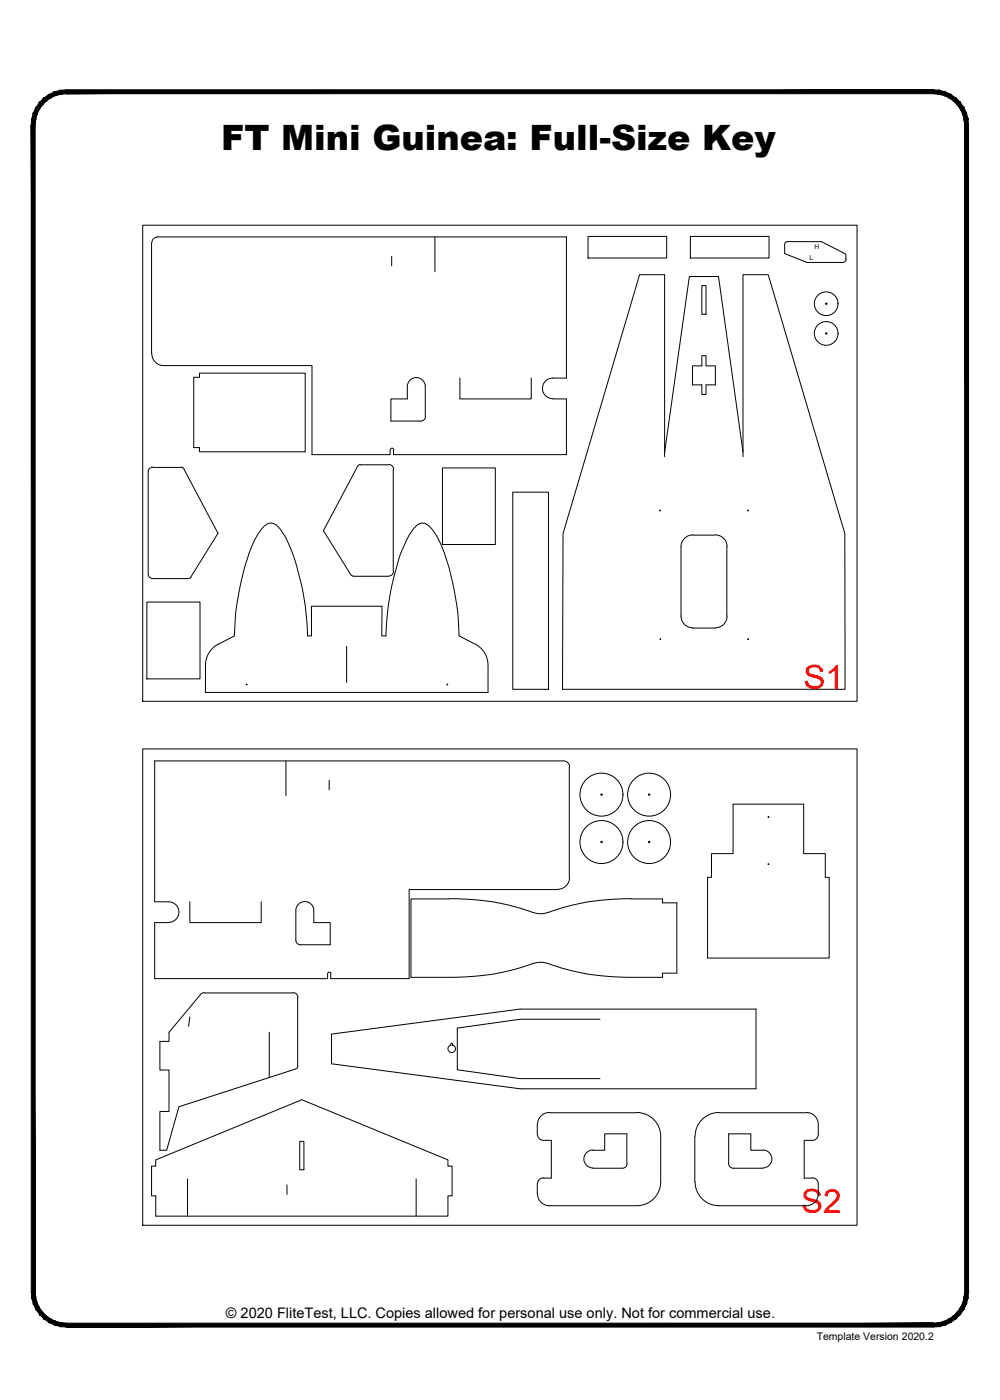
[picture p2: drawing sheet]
<svg xmlns="http://www.w3.org/2000/svg" width="190mm" height="267mm" viewBox="0 0 190 267" stroke-linecap="round" stroke-linejoin="round" font-family="sans-serif">
<g fill="#000" stroke="#000" stroke-width=".19">
<path d="M11.5 17.2l1.2-.1v.8zM11.5 17.2l.2 .7h1zM10.4 17.5l1.1-.3 .2 .7zM10.4 17.5l.2 .7 1.1-.3zM9.3 18l1.1-.5 .2 .7zM9.3 18l.4 .6 .9-.4zM8.3 18.7l1-.7 .4 .6zM8.3 18.7l.5 .5 .9-.6zM8.3 18.7l.5 .5-1.3 .3zM7.5 19.5l.6 .5 .7-.8zM7.5 19.5l.6 .5-1.3 .5zM6.8 20.5l.7 .3 .6-.8zM6.8 20.5l.7 .3-1.1 .7zM6.4 21.5l.6 .3 .5-1zM6.4 21.5l.6 .3-.9 .9zM6.1 22.7l.7 .1 .2-1zM6.1 22.7l.7 .1-.8 1.1zM6.8 22.8l-.8 1.1h.7z"/>
<path d="M12.7 17.9h165.1v-.8zM12.7 17.1h165.1l-165.1 .8z"/>
<path d="M6 23.9l.7 222.2v-222.2zM6 23.9l.7 222.2h-.7z"/>
<path d="M184.4 22.7l.1 1.2h-.7zM183.7 22.8l.1 1.1 .6-1.2zM184.1 21.5l.3 1.2-.7 .1zM183.4 21.8l.3 1 .4-1.3zM183.6 20.5l.5 1-.7 .3zM183 20.8l.4 1 .2-1.3zM182.9 19.5l.7 1-.6 .3zM182.4 20l.6 .8-.1-1.3zM182.1 18.7l.8 .8-.5 .5zM182.1 18.7l-.5 .5 .8 .8zM181.1 18l1 .7-.5 .5zM181.1 18l-.3 .6 .8 .6zM180.1 17.5l1 .5-.3 .6zM180.1 17.5l-.3 .7 1 .4zM178.9 17.2l1.2 .3-.3 .7zM178.9 17.2l-.1 .7 1 .3zM177.8 17.1l1.1 .1-.1 .7zM177.8 17.1v.8h1z"/>
<path d="M6 246.1h.7l-.6 1.2zM6.7 246.1l-.6 1.2 .7-.2zM6.1 247.3l.7-.2-.4 1.3zM6.8 247.1l-.4 1.3 .6-.3zM6.4 248.4l.6-.3-.2 1.3zM7 248.1l-.2 1.3 .7-.3zM6.8 249.4l.7-.3v1.3zM7.5 249.1v1.3l.6-.5zM7.5 250.4l.6-.5 .2 1.3zM8.1 249.9l.2 1.3 .5-.5zM8.8 250.7l.5 1.2-1-.7zM8.8 250.7l.5 1.2 .4-.6zM9.7 251.3l.7 1.1-1.1-.5zM9.7 251.3l.7 1.1 .2-.7zM10.6 251.7l.9 1-1.1-.3zM10.6 251.7l.9 1 .2-.7zM11.7 252l1 .8-1.2-.1zM11.7 252l1 .8v-.7z"/>
<path d="M12.7 252.1v.7l165.1-.7zM12.7 252.8l165.1-.7v.7z"/>
<path d="M177.8 252.1l1.1 .6-1.1 .1zM177.8 252.1l1.1 .6-.1-.7zM178.8 252l1.3 .4-1.2 .3zM178.8 252l1.3 .4-.3-.7zM179.8 251.7l1.3 .2-1 .5zM179.8 251.7l1.3 .2-.3-.6zM180.8 251.3l1.3-.1-1 .7zM180.8 251.3l1.3-.1-.5-.5zM181.6 250.7l1.3-.3-.8 .8zM181.6 250.7l1.3-.3-.5-.5zM182.4 249.9l1.2-.5-.7 1zM183 249.1l-.6 .8 1.2-.5zM183 249.1l1.1-.7-.5 1zM183.4 248.1l-.4 1 1.1-.7zM183.4 248.1l1-.8-.3 1.1zM183.7 247.1l-.3 1 1-.8zM184.5 246.1l-.1 1.2-.7-.2zM183.8 246.1l-.1 1 .8-1z"/>
<path d="M183.8 23.9v222.2h.7zM183.8 23.9h.7v222.2z"/>
</g>
<g fill="none" stroke="#000" stroke-width=".19">
<path d="M27.2 42.9h136.1v90.7h-136.1zM28.9 46.3v21.1M30 45.1h77.9v26.9h-2.6M30 45.1a1.12 1.12 0 0 0-1.1 1.2M74.6 48.9v1.7M82.9 45.1v6.7M112 45h15v4.2h-15zM131.5 45h15v4.2h-15zM133.7 54.4h.8v5.5h-.8zM149.5 46.6v1.7l4.2 1.7h6.9M150 46h6.5l4.6 2.4v1M150 46l-.2 .1-.3 .5"/>
<path d="M161.2 49.4l-.3 .5h-.3M28.9 67.4a2.26 2.26 0 0 0 2.3 2.2M31.2 69.6h28.2v17h14.9v-.9M36.9 71.9h1.1v-.8h20.1v15h-20.1v-.8h-1.1zM77.6 73.7v2.3h-3.1v4.2h5.7M77.6 73.6a1.71 1.71 0 0 1 1.7-1.7 1.71 1.71 0 0 1 1.7 1.7M81 73.7v5.7M81.1 79.3a.87 .87 0 0 1-.9 .9M87.6 72v4h13.6v-4M105.3 76h2.6v10.6h-32.9v-.9M105.3 72a1.96 1.96 0 0 0-2 2 1.96 1.96 0 0 0 2 1.9M133.7 67.8h.8v1.9h1.8v3.6h-1.8v1.9h-.8v-1.9h-1.8v-3.6h1.8z"/>
<path d="M29.1 89h5.4M29.1 89a.87 .87 0 0 0-.9 .9v19.5M34.6 89l.5 .3M35 89.3l6.5 12.3-5.2 8.4M68.1 88.8l-6.5 12.3 5.2 8.4M68.6 88.5h5.5M68.6 88.5l-.5 .3M74.1 88.5a.87 .87 0 0 1 .9 .9M74.4 85.7a.32 .32 0 0 1 .3-.3 .32 .32 0 0 1 .3 .3M74.9 89.4v19.5M84.3 89.1h10.1v14.6h-10.1zM97.7 93.8h6.8v37.5h-6.8z"/>
<path d="M126.6 87v-34.7h-4.8l-14.5 49.3-.1 29.7h53.8l-.1-29.7-14.5-49.3h-4.9v34.7M141.5 86.1l-4.6-33.4h-5.6l-4.7 33.5M28 114.7h10.1v14.6h-10.1zM28.2 109.4a.87 .87 0 0 0 .9 .8M29.1 110.2h6.8M36.4 110l-.5 .2M50.4 100.2a1.76 1.76 0 0 1 2.8 .4 23.7 23.7 0 0 1 3.8 9 46 46 0 0 1 1.6 11.5h.7v-5.6h13.5l-.1 5.6h.8a48.7 48.7 0 0 1 3.4-17.1 8.2 8.2 0 0 1 2.8-4.1 1.66 1.66 0 0 1 2.3 .6 15.5 15.5 0 0 1 3.1 6.2 52.6 52.6 0 0 1 2.4 14.4l3 1.6a4.4 4.4 0 0 1 2.5 4v5.2h-53.9v-5.2a4.5 4.5 0 0 1 2.5-4l3.1-1.6a48.1 48.1 0 0 1 4-18.5l.7-1.3zM66.8 109.5l.5 .2M67.3 109.8h6.8M75 108.9a.87 .87 0 0 1-.9 .8M132 101.9h4.2M132 119.7h4.2"/>
<path d="M132 101.9a2.26 2.26 0 0 0-2.3 2.2v13.3a2.26 2.26 0 0 0 2.3 2.2M136.3 101.9a2.26 2.26 0 0 1 2.2 2.2M138.5 104.2v13.2M138.5 117.3a2.26 2.26 0 0 1-2.2 2.3M66 123.1v6.9M27.2 142.7h136.1v90.7h-136.1zM54.5 145v6.6M62.7 148.6v1.9M107.4 145h-77.9v26.8h2.6M107.4 145a1.12 1.12 0 0 1 1.1 1.1M108.4 146.1v21.1M139.7 153.2h13.4v9.4h4.1v4.5h.8v15.4h-23.2v-15.4h.7v-4.5h4.2z"/>
<path d="M32.1 175.8h-2.6v10.6h32.9v-.9M32.1 171.8a1.96 1.96 0 0 1 2 2 1.96 1.96 0 0 1-2 1.9M36.2 171.8v4h13.6v-4M56.4 173.5v5.6a.87 .87 0 0 0 .8 .9M56.4 173.5a1.71 1.71 0 0 1 1.7-1.8 1.71 1.71 0 0 1 1.7 1.8M59.8 173.5v2.3h3.1v4.2h-5.7M85.7 171.2h-7.4v15h7.4M85.7 171.2l4.9 .2 3.9 .5M94.5 171.9l4 .9 3.1 1.1M101.7 173.8a3.7 3.7 0 0 0 2.6 0M106.2 169.5h-28.3v16.9h-14.9v-.9M108.5 167.2a2.26 2.26 0 0 1-2.3 2.2"/>
<path d="M111.5 171.9l-4.1 .9-3.1 1.1M120.2 171.2h6v.8h2.7v13.4h-2.7v.8l-8.9-.1-5.8-.6M120.2 171.2l-4.9 .2-3.8 .5M36.2 193.7l-.3 1.8M38.2 189.5l-6 7.1v1.8h-1.7v5.4h1.7v7.9h-1.7v7.4h1.3l2.3-8.3 22.2-7.2M38.8 189.2h17.1M38.9 189.1l-.7 .3M51.3 196.6v8.7M55.9 189.1a.87 .87 0 0 1 .9 .9M56.7 190v13.1M62.4 185.5a.32 .32 0 0 1 .3-.3 .32 .32 0 0 1 .4 .3M63.2 197l35.9-4.8h44.9v15.2h-44.9l-35.9-4.7z"/>
<path d="M85.9 198.8h.3v.3a.72 .72 0 0 1 .4 1.1 .72 .72 0 0 1-1.1 0 .72 .72 0 0 1 .4-1.1zM94.5 185.5l-3.9 .5-4.9 .2M101.6 183.5l-3.1 1-4 1M101.7 183.5a3.7 3.7 0 0 1 2.6 0M104.3 183.5l3.1 1 4.1 1M114.3 194.2h-15.2l-12 1.7v7.9l12 1.7h15.2M56.8 203.1l-.2 .4-.2 .1M57.1 217.4h.8v5.4h-.8zM102.3 214.2v1.9M102.4 216.1a1.12 1.12 0 0 0 1.1 1.1M103.5 217.2h1.5v7.2h-1.5M104.6 212h16.7"/>
<path d="M104.7 211.9a2.26 2.26 0 0 0-2.3 2.3M112.9 219.1h2.3v-3.1h4.2v5.7M112.9 219.1a1.71 1.71 0 0 0-1.7 1.7 1.71 1.71 0 0 0 1.7 1.7M121.3 211.9a4.5 4.5 0 0 1 4.6 4.6M125.9 216.5v8.7a4.5 4.5 0 0 1-4.6 4.5h-16.7a2.26 2.26 0 0 1-2.2-2.3M132.4 216.5v8.7M136.9 212h16.7M137 211.9a4.5 4.5 0 0 0-4.6 4.6M145.3 219.1h-2.3v-3.1h-4.2v5.7a.87 .87 0 0 0 .9 .8M145.3 219.1a1.71 1.71 0 0 1 1.7 1.7 1.71 1.71 0 0 1-1.7 1.7M153.6 211.9a2.26 2.26 0 0 1 2.3 2.3M154.7 217.2h-1.5v7.2h1.5"/>
<path d="M155.9 216.1a1.12 1.12 0 0 1-1.1 1.1M155.9 214.2v1.9M29.7 221l27.8-11.5 27.8 11.5v1.1h.8v5.7h-.8v3.9h-55.6v-3.9h-.8v-5.7h.8zM35.7 224.6v7.1M54.7 225.7v1.9M79.3 224.6v7.1M102.3 225.5v2M103.5 224.4a1.12 1.12 0 0 0-1.1 1.1M119.5 221.7a.87 .87 0 0 1-.9 .8h-5.7M132.4 225.2a4.5 4.5 0 0 0 4.6 4.5M136.9 229.7h16.7M139.7 222.5h5.6"/>
<path d="M154.8 224.4a1.12 1.12 0 0 1 1.1 1.1v2M155.9 227.4a2.26 2.26 0 0 1-2.3 2.3"/>
<circle cx="157.4" cy="57.9" r="2.26"/>
<circle cx="157.4" cy="57.9" r=".12"/>
<circle cx="157.4" cy="63.5" r="2.26"/>
<circle cx="157.4" cy="63.5" r=".12"/>
<circle cx="125.7" cy="97.3" r=".07"/>
<circle cx="142.5" cy="97.3" r=".07"/>
<circle cx="47" cy="130.4" r=".07"/>
<circle cx="85.2" cy="130.4" r=".07"/>
<circle cx="125.8" cy="121.8" r=".07"/>
<circle cx="142.5" cy="121.8" r=".07"/>
<circle cx="114.6" cy="151.4" r="4.1"/>
<circle cx="114.6" cy="151.4" r=".12"/>
<circle cx="123.7" cy="151.4" r="4.1"/>
<circle cx="123.7" cy="151.4" r=".12"/>
<circle cx="146.4" cy="155.6" r=".07"/>
<circle cx="114.6" cy="160.4" r="4.1"/>
<circle cx="114.6" cy="160.4" r=".12"/>
<circle cx="123.7" cy="160.4" r="4.1"/>
<circle cx="123.7" cy="160.4" r=".12"/>
<circle cx="146.4" cy="164.6" r=".07"/>
</g>
<text font-size="6.7" x="42.1" y="28.7">FT Mini Guinea: Full-Size Key</text>
<g font-size="6.3" fill="#f00">
<text x="153.1" y="131.3">S1</text>
<text x="152.6" y="231.1">S2</text>
</g>
<text font-size="2.8" x="43" y="251.1">© 2020 FliteTest, LLC. Copies allowed for personal use only. Not for commercial use.</text>
<text font-size="2" x="155.6" y="255.3">Template Version 2020.2</text>
<g font-size="1.3">
<text x="155.1" y="47.4">H</text>
<text x="154.2" y="49.6">L</text>
</g>
</svg>
